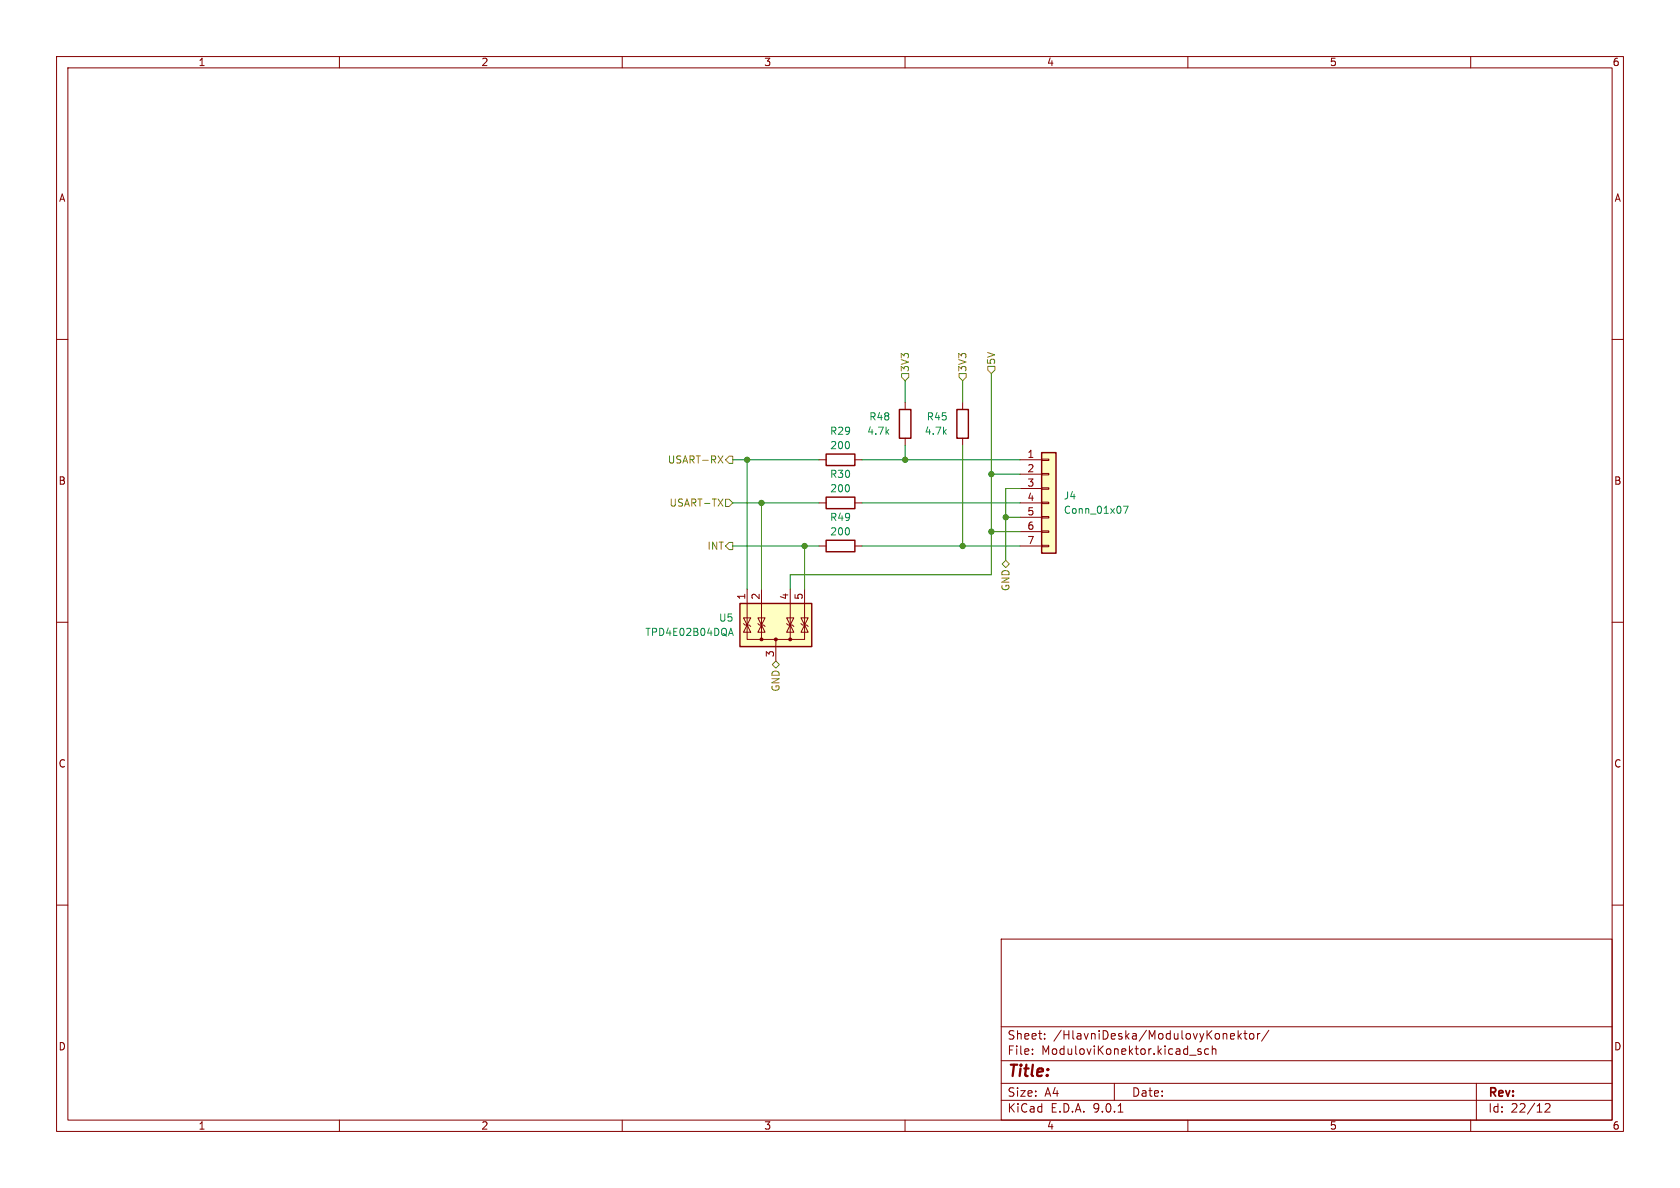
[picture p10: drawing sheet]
<svg xmlns="http://www.w3.org/2000/svg" width="297mm" height="210mm" viewBox="0 0 297 210" stroke-linecap="round" stroke-linejoin="round" font-family="sans-serif">
<g fill="none" stroke="#840000" stroke-width=".18">
<path d="M10 10h277v190h-277zM12 12h273v186h-273zM60 10v2M110 10v2M160 10v2M210 10v2M260 10v2M10 60h2M285 60h2M10 110h2M285 110h2M10 160h2"/>
<path d="M177 166h108v32h-108zM285 160h2M60 198v2M110 198v2M160 198v2M177 194.5h108M177 191.5h108M177 187.5h108M177 181.5h108M182.5 186.3v.1M182.5 185.5v.1M184.7 183.6v.1"/>
<path d="M184.7 182.8v.1M197 191.5v3M197.7 196.6h.8M210 198v2M210.3 186.5h1.2M212.3 185.5l-.3-.1-.3 .2 .1 .2 .5 .2v.3h-.6M213.7 185.5l-.5-.1-.2 .3v.4l.1 .2h.6M214.3 185.5l.2-.1 .4 .1 .1 .9M214.3 184.9v1.5M217.7 182.7l.5 .1v.3l-.7 .1M218.2 183.6l-.5 .1M218.9 182.2v1.5"/>
<path d="M219 183.1l.5 .6M219.5 182.7l-.6 .6M219.9 182.7h.6M220.1 182.2v1.3l.4 .2M221 182.8l.4-.1 .3 .3v.4l-.3 .3-.4-.1-.1-.2v-.4zM222.3 182.7v1M222.7 182.7l-.2 .1-.2 .2M224.3 182.1l-1.3 2M260 198v2M261 191.5v6.5M273.2 195.2l.5-.1 .3 .1v.3l-.9 1.1h.9"/>
</g>
<path d="M184.1 80h2.6v17.8h-2.6z" fill="#ffffc2"/>
<path d="M146 95.5h5.1v2h-5.1zM184.1 80h2.6v17.8h-2.6z" fill="none" stroke="#840000" stroke-width=".25"/>
<g fill="none" stroke="#840000" stroke-width=".18">
<path d="M144.8 96.5h1.2M151.1 96.5h1.3M180.3 81.3h3.8M180.3 83.8h3.8M180.3 86.4h3.8M180.3 88.9h3.8M180.3 91.4h3.8M180.3 94h3.8M180.3 96.5h3.8M184.1 81.2h1.3v.2h-1.3zM184.1 83.7h1.3v.2h-1.3zM184.1 86.2h1.3v.3h-1.3z"/>
<path d="M184.1 88.8h1.3v.2h-1.3zM184.1 91.3h1.3v.3h-1.3zM184.1 93.9h1.3v.2h-1.3zM184.1 96.4h1.3v.2h-1.3z"/>
</g>
<path d="M198.6 89.5h.8l-.5 1.2" fill="none" stroke="#008484" stroke-width=".18"/>
<path d="M130.8 106.7h12.7v7.6h-12.7z" fill="#ffffc2"/>
<path d="M159 72.4h2v5.1h-2zM169.2 72.4h2v5.1h-2zM146 80.3h5.1v2h-5.1zM146 87.9h5.1v2h-5.1zM130.8 106.7h12.7v7.6h-12.7z" fill="none" stroke="#840000" stroke-width=".25"/>
<g fill="none" stroke="#840000" stroke-width=".18">
<path d="M160 71.1v1.3M160 77.5v1.2M170.2 71.1v1.3M170.2 77.5v1.2M144.8 81.3h1.2M144.8 88.9h1.2M151.1 81.3h1.3M151.1 88.9h1.3M131.4 110.2l.3 .3h.8l.2 .2M131.4 109.2h1.3l-.6 1.3zM132.1 104.1v8.9h10.1v-8.9M132.1 110.5l.6 1.3h-1.3z"/>
<path d="M134 110.2l.2 .3h.8l.3 .2M134 109.2h1.3l-.7 1.3zM134.6 110.5l.7 1.3h-1.3zM134.6 104.1v8.9M137.2 113v3.8M139.1 110.2l.2 .3h.8l.2 .2M139.1 109.2h1.2l-.6 1.3zM139.7 110.5l.6 1.3h-1.2zM139.7 104.1v8.9M141.6 110.2l.3 .3h.7l.3 .2M141.6 109.2h1.3l-.7 1.3zM142.2 110.5l.7 1.3h-1.3z"/>
</g>
<g fill="#840000" stroke="#840000" stroke-width=".18">
<circle cx="137.2" cy="113" r=".25"/>
<circle cx="139.7" cy="113" r=".25"/>
<circle cx="134.6" cy="113" r=".25"/>
</g>
<path d="M128.9 112h.6M129.2 111.1l.4 1.2" fill="none" stroke="#008484" stroke-width=".18"/>
<path d="M159.4 66h1.3v.7l-.7 .6-.6-.6zM169.5 66h1.3v.7l-.6 .6-.7-.6zM174.6 64.8h1.3v.6l-.6 .6-.7-.6zM127 80.6l.8 1.3M127 88.2l.8 1.3M127.8 80.6l-.8 1.3M127.8 88.2l-.8 1.3M128.3 88.3h.6l.6 .6-.6 .6h-.6zM128.9 95.9h.6v1.3h-.6l-.6-.7zM128.9 80.6h.6v1.3h-.6l-.6-.6zM177.2 99.7l.6-.6 .6 .6-.6 .6zM136.5 117.5l.7-.7 .6 .7-.6 .6z" fill="none" stroke="#848400" stroke-width=".18"/>
<g fill="none" stroke="#008400" stroke-width=".18">
<path d="M160 67.3v3.8M160 78.7v2.6M170.2 67.3v3.8M170.2 78.7v17.8M175.3 66v35.6h-35.6v2.5M129.5 96.5h15.3M129.5 81.3h15.3M129.5 88.9h15.3M132.1 81.3v22.8M134.6 88.9v15.2M142.2 96.5v7.6M152.4 96.5h27.9"/>
<path d="M152.4 81.3h27.9M152.4 88.9h27.9M175.3 83.8h5M175.3 94h5M177.8 91.4h2.5M180.3 86.4h-2.5v12.7"/>
</g>
<g fill="#008400" stroke="#008400" stroke-width=".18">
<circle cx="170.2" cy="96.5" r=".46"/>
<circle cx="175.3" cy="94" r=".46"/>
<circle cx="175.3" cy="83.8" r=".46"/>
<circle cx="177.8" cy="91.4" r=".46"/>
<circle cx="160" cy="81.3" r=".46"/>
<circle cx="132.1" cy="81.3" r=".46"/>
<circle cx="134.6" cy="88.9" r=".46"/>
<circle cx="142.2" cy="96.5" r=".46"/>
</g>
<text font-size="2.8" fill="#840000" x="178" y="190.9">Title:</text>
<g font-size="2.1" fill="#840000">
<text x="178" y="184">Sheet:</text>
<text x="186.2" y="184">/HlavniDeska/ModulovyKonektor/</text>
<text x="178" y="186.7">File:</text>
<text x="184.1" y="186.7">ModuloviKonektor.kicad_sch</text>
<text x="178" y="196.9">KiCad</text>
<text x="178" y="194.1">Size:</text>
<text x="184.7" y="194.1">A4</text>
<text x="185.7" y="196.9">E.D.A.</text>
<text x="193.3" y="196.9">9.0.1</text>
<text x="200" y="194.1">Date:</text>
<text x="263" y="194.3">Rev:</text>
<text x="263" y="196.9">Id:</text>
<text x="267.1" y="196.9">22/12</text>
</g>
<g font-size="1.8" fill="#840000">
<text x="35" y="11.9">1</text>
<text x="85" y="11.9">2</text>
<text x="135" y="11.9">3</text>
<text x="185" y="11.9">4</text>
<text x="235" y="11.9">5</text>
<text x="285" y="11.9">6</text>
<text x="10.3" y="35.9">A</text>
<text x="285.3" y="35.9">A</text>
<text x="181.5" y="81">1</text>
<text x="181.5" y="83.6">2</text>
<text x="10.3" y="85.9">B</text>
<text x="181.5" y="86.1">3</text>
<text x="181.5" y="88.6">4</text>
<text x="285.3" y="85.9">B</text>
<text x="181.5" y="91.2">5</text>
<text x="181.5" y="93.7">6</text>
<text x="181.5" y="96.3">7</text>
<text x="131.8" y="106.1" transform="rotate(-90 131.8 106.1)">1</text>
<text x="134.4" y="106.1" transform="rotate(-90 134.4 106.1)">2</text>
<text x="139.4" y="106.1" transform="rotate(-90 139.4 106.1)">4</text>
<text x="142" y="106.1" transform="rotate(-90 142 106.1)">5</text>
<text x="136.9" y="116.3" transform="rotate(-90 136.9 116.3)">3</text>
<text x="10.3" y="135.9">C</text>
<text x="285.3" y="135.9">C</text>
<text x="10.3" y="185.9">D</text>
<text x="285.3" y="185.9">D</text>
<text x="35" y="199.9">1</text>
<text x="85" y="199.9">2</text>
<text x="135" y="199.9">3</text>
<text x="185" y="199.9">4</text>
<text x="235" y="199.9">5</text>
<text x="285" y="199.9">6</text>
</g>
<g font-size="1.8" fill="#848400">
<text x="160.9" y="65.8" transform="rotate(-90 160.9 65.8)">3V3</text>
<text x="171" y="65.8" transform="rotate(-90 171 65.8)">3V3</text>
<text x="176.1" y="64.6" transform="rotate(-90 176.1 64.6)">5V</text>
<text x="118" y="82.1">USART-RX</text>
<text x="118.3" y="89.8">USART-TX</text>
<text x="125" y="97.4">INT</text>
<text x="178.7" y="104.6" transform="rotate(-90 178.7 104.6)">GND</text>
<text x="138" y="122.4" transform="rotate(-90 138 122.4)">GND</text>
</g>
<g font-size="1.8" fill="#008484">
<text x="146.6" y="77.1">R29</text>
<text x="153.2" y="77.1">4.7k</text>
<text x="153.6" y="74.5">R48</text>
<text x="163.4" y="77.1">4.7k</text>
<text x="163.7" y="74.5">R45</text>
<text x="146.7" y="79.6">200</text>
<text x="146.6" y="84.7">R30</text>
<text x="146.7" y="87.2">200</text>
<text x="188" y="88.5">J4</text>
<text x="146.6" y="92.3">R49</text>
<text x="146.7" y="94.8">200</text>
<text x="188" y="91">Conn_01x07</text>
<text x="114" y="112.6">TPD4E02B04DQA</text>
<text x="127" y="110.1">U5</text>
</g>
</svg>
